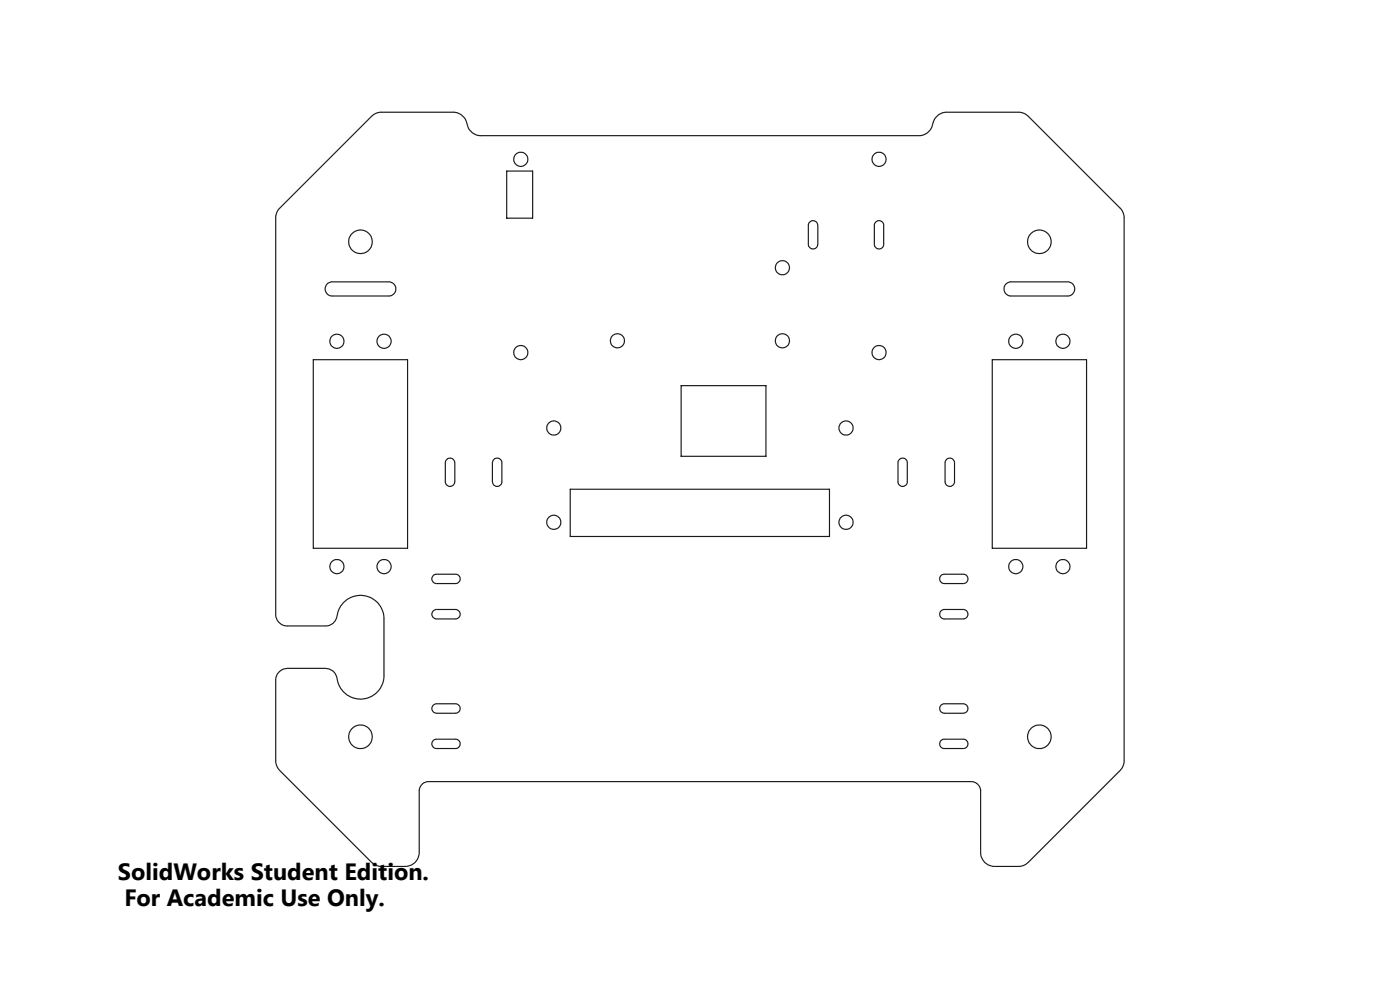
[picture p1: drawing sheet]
<svg xmlns="http://www.w3.org/2000/svg" width="297mm" height="210mm" viewBox="0 0 297 210" stroke-linecap="round" stroke-linejoin="round" font-family="sans-serif">
<g fill="none" stroke="#191924" stroke-width=".25">
<path d="M78.8 24.7a2.96 2.96 0 0 1 2.1-.9h15.2a3.2 3.2 0 0 1 3.1 3 2.92 2.92 0 0 0 2.9 2h92.8a3.2 3.2 0 0 0 3.1-3 2.92 2.92 0 0 1 2.9-2h15.1a2.93 2.93 0 0 1 2.2 .9l19.4 19.4a2.96 2.96 0 0 1 .9 2.1v115.2a2.93 2.93 0 0 1-.9 2.1l-19.4 19.4a2.96 2.96 0 0 1-2.2 .9h-5a2.95 2.95 0 0 1-3-3v-13a2.04 2.04 0 0 0-2-2h-115.1a1.98 1.98 0 0 0-2 2v13a2.95 2.95 0 0 1-3 3h-5a2.93 2.93 0 0 1-2.1-.9l-19.4-19.4a3.2 3.2 0 0 1-.9-2.1v-17.1a2.52 2.52 0 0 1 2.5-2.5h8a2.72 2.72 0 0 1 2.6 2.8 5 5 0 0 0 5.5 3.6 5 5 0 0 0 4.4-4.9v-12a5 5 0 0 0-5-5 5 5 0 0 0-5.1 4.7 2.38 2.38 0 0 1-2.4 1.8h-8a2.46 2.46 0 0 1-2.5-2.5v-84.1a2.93 2.93 0 0 1 .9-2.1zM107.5 36.3h5.5v10h-5.5zM171.6 47.3a1.02 1.02 0 0 1 1.2-.5 1.02 1.02 0 0 1 .7 1v4a1.01 1.01 0 0 1-1 1 1.01 1.01 0 0 1-1-1v-4.1zM185.6 47.3a.99 .99 0 0 1 1.1-.5 .99 .99 0 0 1 .8 1v4a.99 .99 0 0 1-1 1 .99 .99 0 0 1-1-1v-4.1zM66.5 76.3h20v40h-20zM69.4 60.2l.9-.4h12.2a1.5 1.5 0 0 1 1.5 1.5 1.5 1.5 0 0 1-1.5 1.5h-12a1.51 1.51 0 0 1-1.4-.9 1.51 1.51 0 0 1 .3-1.7zM210.5 76.3h20v40h-20zM213.4 60.2l.9-.4h12.2a1.5 1.5 0 0 1 1.5 1.5 1.5 1.5 0 0 1-1.5 1.5h-12a1.51 1.51 0 0 1-1.4-.9 1.51 1.51 0 0 1 .3-1.7zM94.7 97.5a1 1 0 0 1 1.1-.3 1 1 0 0 1 .7 1v4a1.01 1.01 0 0 1-1 1 1.01 1.01 0 0 1-1-1v-4.2zM104.8 97.4a.98 .98 0 0 1 1.1-.2 .98 .98 0 0 1 .6 1v4a1.01 1.01 0 0 1-1 1 1.01 1.01 0 0 1-1-1v-4zM144.5 81.8h18v15h-18zM190.7 97.5a.98 .98 0 0 1 1.1-.3 .98 .98 0 0 1 .7 1v4a.99 .99 0 0 1-1 1 .99 .99 0 0 1-1-1v-4.2z"/>
<path d="M200.7 97.5a1 1 0 0 1 1.1-.3 1 1 0 0 1 .7 1v4a1.01 1.01 0 0 1-1 1 1.01 1.01 0 0 1-1-1v-4zM121 103.8h55v10h-55zM91.9 129.6l.6-.3h4.1a1.01 1.01 0 0 1 1 1 1.01 1.01 0 0 1-1 1h-4a1.01 1.01 0 0 1-.9-.6 1.01 1.01 0 0 1 .2-1.1zM91.9 122.1l.6-.3h4.1a.99 .99 0 0 1 1 1 .99 .99 0 0 1-1 1h-4a1 1 0 0 1-.9-.6 1 1 0 0 1 .2-1.1zM199.7 122l.5-.2h4.1a.99 .99 0 0 1 1.1 1 .99 .99 0 0 1-1.1 1h-4a1 1 0 0 1-.9-.7 1 1 0 0 1 .3-1.1zM199.7 129.5l.5-.2h4.1a1.01 1.01 0 0 1 1.1 1 1.01 1.01 0 0 1-1.1 1h-4a1.01 1.01 0 0 1-.9-.7 1.01 1.01 0 0 1 .3-1.1zM91.9 157.1l.6-.3h4.1a.99 .99 0 0 1 1 1 .99 .99 0 0 1-1 1h-4a1 1 0 0 1-.9-.6 1 1 0 0 1 .2-1.1zM91.9 149.6l.6-.3h4.1a1.01 1.01 0 0 1 1 1 1.01 1.01 0 0 1-1 1h-4a1.01 1.01 0 0 1-.9-.6 1.01 1.01 0 0 1 .2-1.1zM199.7 157l.5-.2h4.1a.99 .99 0 0 1 1.1 1 .99 .99 0 0 1-1.1 1h-4a.98 .98 0 0 1-.9-.7 .98 .98 0 0 1 .3-1.1zM199.7 149.5l.5-.2h4.1a1.01 1.01 0 0 1 1.1 1 1.01 1.01 0 0 1-1.1 1h-4a1.01 1.01 0 0 1-.9-.7 1.01 1.01 0 0 1 .3-1.1z"/>
<circle cx="110.5" cy="33.8" r="1.49"/>
<circle cx="186.5" cy="33.8" r="1.51"/>
<circle cx="76.5" cy="51.3" r="2.5"/>
<circle cx="166" cy="56.8" r="1.51"/>
<circle cx="220.5" cy="51.3" r="2.49"/>
<circle cx="71.5" cy="72.4" r="1.51"/>
<circle cx="81.5" cy="72.4" r="1.51"/>
<circle cx="110.5" cy="74.8" r="1.49"/>
<circle cx="131" cy="72.3" r="1.48"/>
<circle cx="166" cy="72.3" r="1.5"/>
<circle cx="186.5" cy="74.8" r="1.51"/>
<circle cx="215.5" cy="72.4" r="1.51"/>
<circle cx="225.5" cy="72.4" r="1.49"/>
<circle cx="117.5" cy="90.8" r="1.51"/>
<circle cx="179.5" cy="90.8" r="1.51"/>
<circle cx="117.5" cy="110.8" r="1.51"/>
<circle cx="179.5" cy="110.8" r="1.51"/>
<circle cx="71.5" cy="120.2" r="1.51"/>
<circle cx="81.5" cy="120.2" r="1.51"/>
<circle cx="215.5" cy="120.2" r="1.51"/>
<circle cx="225.5" cy="120.2" r="1.49"/>
<circle cx="76.5" cy="156.3" r="2.51"/>
<circle cx="220.5" cy="156.3" r="2.5"/>
</g>
<g font-size="5">
<text x="25" y="186.7">SolidWorks Student Edition.</text>
<text x="26.4" y="192.2">For Academic Use Only.</text>
</g>
</svg>
